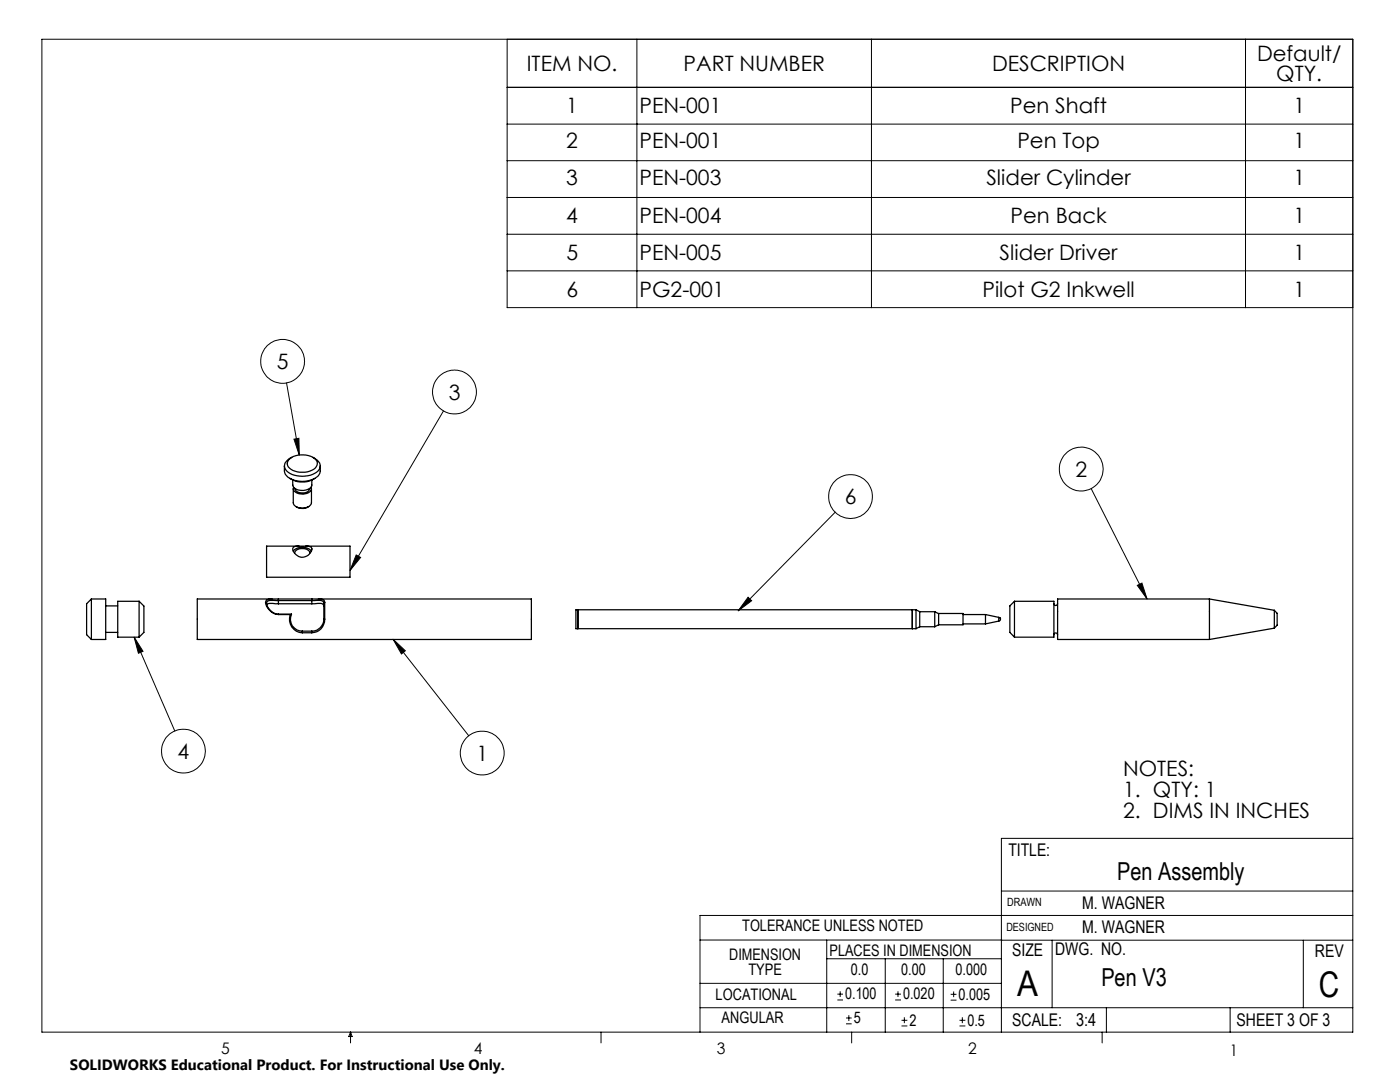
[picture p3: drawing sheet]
<svg xmlns="http://www.w3.org/2000/svg" width="279mm" height="216mm" viewBox="0 0 279 216" stroke-linecap="round" stroke-linejoin="round" font-family="sans-serif">
<g fill="none" stroke="#000" stroke-width=".2">
<path d="M8.4 7.8h261.6v198.2h-261.6zM101.2 17.4h168.8M101.2 7.8v53.6h168.8M127.1 7.8v53.6M173.9 7.8v53.6M248.6 7.8v53.6M101.2 24.8h168.8M101.2 32.1h168.8M101.2 39.4h168.8M101.2 46.7h168.8M101.2 54h168.8M57.2 76.4l2.5 14.4"/>
<path d="M58.7 87.6l1-.1v3.3zM88.5 82l-18.7 31.8M217.8 97.5l11.1 22M71.1 110.7l.9 .5-2.1 2.6zM149.3 119.2l.7 .7-2.7 2zM166.7 102.2l-19.4 19.7M227 116.8l.9-.5 1 3.2zM26.8 127.1l8.1 18.8M26.8 127.1l1.7 2.9-.9 .4zM78.5 127.6l15.1 19.2M78.5 127.6l2.4 2.3-.8 .6zM199.8 177.8h70.2"/>
<path d="M270 167.3h-70.2v38.7M139.7 187.6h60.2M139.7 196.2h60.1M165 187.6v18.4M165 191.3h34.8M167.1 199.5h1.1M167.1 198.4h1.1M167.7 197.8v1.1M176.7 191.3v14.7M178.6 199.5h1.2M178.6 198.4h1.2M179.2 197.8v1.1"/>
<path d="M188.2 191.3v14.7M189.7 199.6h1.2M189.7 198.4h1.2M190.3 197.8v1.2M199.8 187.6h70.2M210 187.6v13.5M260.1 187.6v13.5M270 182.7h-130.3v23.3M70 206v2.1M70 206l.3 .8h-.7zM119.9 206v2.1M139.7 201.1h130.3"/>
<path d="M168.8 204.3h1.2M168.8 203.1h1.2M169.4 202.6v1.1M170 206v2.1M179.9 204.7h1.2M179.9 203.6h1.2M180.5 203v1.2M191.5 204.7h1.2M191.5 203.6h1.2M192.1 203v1.2M220 206v2.1M220.8 201.1v4.9"/>
<path d="M245.5 201.1v4.9"/>
<circle cx="56.4" cy="72.1" r="4.4"/>
<circle cx="90.7" cy="78.2" r="4.4"/>
<circle cx="169.7" cy="99.1" r="4.4"/>
<circle cx="215.8" cy="93.6" r="4.4"/>
<circle cx="36.6" cy="149.9" r="4.4"/>
<circle cx="96.2" cy="150.3" r="4.4"/>
</g>
<path d="M71.1 110.7l.9 .5-2.2 2.6zM78.5 127.6l2.4 2.3-.8 .6zM149.3 119.2l.7 .7-2.7 2zM227 116.8l.9-.5 1 3.2zM26.8 127.1l1.7 2.9-.9 .4zM58.7 87.6l1-.1v3.3z" fill="#000"/>
<g fill="none" stroke="#000" stroke-width=".25">
<path d="M56.8 93a2.15 2.15 0 0 0 1.5 2.7 4.8 4.8 0 0 0 5.4-1l.2-.7v-1M57.6 91.7a4.1 4.1 0 0 1 5.6 .3 1.6 1.6 0 0 1-1.4 2 3.8 3.8 0 0 1-4.4-1.1 1.19 1.19 0 0 1 .2-1.2zM57.8 95.5a4.8 4.8 0 0 0 5 0M58.2 91.3a1.8 1.8 0 0 0-1.2 2.4 4.9 4.9 0 0 0 5.8 .7 1.57 1.57 0 0 0 1.1-1.4 1.57 1.57 0 0 0-1.1-1.5l-.4-.2M58.4 95.8v1a2.23 2.23 0 0 0 3.3 .7l.5-.6v-1.1M58.5 97.5v2.8a1.86 1.86 0 0 0 2.6 1l.6-.3 .4-.4 .1-3.1M58.6 97.2v.1a1.24 1.24 0 0 0 1.5 1.3 1.66 1.66 0 0 0 2.1-1.1l-.1-.3M58.9 97.5a1.29 1.29 0 0 0 1.7 .9l.9-.3 .3-.6M18.2 119.5v8.1M18.2 119.5h2.9v8.1h-2.9M18.2 119.5l-.9 1v6.1l.9 1M27.8 120l.9 .9v5.3l-.9 .9"/>
<path d="M27.8 120v7.1M27.8 120h-4.3v7.1h4.3M54.3 119.5h-14.9v8.1h66.6v-8.1h-42.5M55.6 119.5h-1.4a.89 .89 0 0 0-1.1 .4 .89 .89 0 0 0 .1 1.1l1 1.1 .6 .4 .8 .1M55.6 119.5h6.6M55.6 119.5v1M58.5 110a2.54 2.54 0 0 1 3.7 0M58.6 109.2l.7-.2h1.1a1.89 1.89 0 0 1 1.8 .4 1.87 1.87 0 0 1-1.9 1.8 1.87 1.87 0 0 1-1.8-1.9zM58.8 110.3a1.83 1.83 0 0 1 2.9-.4l.1 .4M59.1 101.1a2.26 2.26 0 0 0 2.5 0M59.7 109h-6.5v6.2h16.6v-6.2h-8.8M62.2 119.5h1.5a.92 .92 0 0 1 1.1 .7"/>
<path d="M62.2 119.5v1M202.5 120h7.8v7.1h-7.8M202.5 120v7.1M202.5 120l-1 .9v5.3l1 .9M241.4 119.5v8.1M241.4 119.5h-30.3v8.1h30.3M241.4 119.5l12.9 2.3M21.1 126.2h2.4M21.1 120.9h2.4M55.6 120.5l-1.2-.1a1 1 0 0 0-1.2 .3M55.6 122.6h2.3M55.6 122.6h.1"/>
<path d="M55.6 122.6h2.6M55.6 120.5h6.6M57.9 122.6a2.68 2.68 0 0 0 2.4 3.7M58.2 122.6a2.35 2.35 0 0 0 2.1 3.3M58.2 122.6h-.3M60.3 126.3h1.9M60.3 125.9v.4M60.3 125.9h1.9M62.2 120.5h.3a2.8 2.8 0 0 1 2 .1l.1 .4M62.2 125.9v.4M64.6 120.4a1.02 1.02 0 0 0-1.4-.6h-8.9a.82 .82 0 0 0-1.1 .6 2.71 2.71 0 0 0 2.4 2.2M64.6 123.5a2.41 2.41 0 0 1-2.4 2.4"/>
<path d="M64.6 120.4v3.1M64.6 123.5h.2M64.8 123.5a2.59 2.59 0 0 1-2.6 2.8M64.8 120.2v3.3M64.8 120.2l-.2 .2M115.3 121.7v3.7zM182.1 121.7v3.7M182.8 121.7h-67.9v3.7h67.9M182.8 121.7v3.7M182.8 121.7l.8 .4M183.6 122.1v3M183.6 125.1l-.8 .3"/>
<path d="M183.6 125.1h2.9M183.6 122.1h2.9M186.5 122.1l.8 .3v2.3l-.8 .4M186.5 122.1v3M187.3 122.4h4.9v2.3h-4.9M192.2 124.5h4.5M192.2 122.6h4.5M196.7 122.6v1.9M196.7 122.6l2.6 .6M199.3 123.2a.37 .37 0 0 1 .4 .4 .37 .37 0 0 1-.4 .3M199.3 123.2v.7M199.3 123.9l-2.6 .6"/>
<path d="M210.3 120.4a.37 .37 0 0 0 .4 .4 .37 .37 0 0 0 .4-.4M210.3 126.7a.37 .37 0 0 1 .4-.4 .37 .37 0 0 1 .4 .4M254.3 121.8v3.5M254.3 121.8l.6 .6v2.3l-.6 .6M254.3 125.3l-12.9 2.3"/>
</g>
<g font-size="7.1">
<text x="203" y="198.7">A</text>
<text x="263.2" y="198.9">C</text>
</g>
<g font-size="4.9">
<text x="223" y="175.7">Pen Assembly</text>
<text x="219.8" y="196.7">Pen V3</text>
</g>
<g font-size="4.2">
<text x="105.1" y="14.1">ITEM NO.</text>
<text x="136.4" y="14.1">PART NUMBER</text>
<text x="198" y="14.1">DESCRIPTION</text>
<text x="250.9" y="12.1">Default/</text>
<text x="254.7" y="16.2">QTY.</text>
<text x="113" y="22.6">1</text>
<text x="127.6" y="22.6">PEN-001</text>
<text x="201.6" y="22.6">Pen Shaft</text>
<text x="258.1" y="22.6">1</text>
<text x="113" y="29.5">2</text>
<text x="127.6" y="29.5">PEN-001</text>
<text x="203" y="29.5">Pen Top</text>
<text x="258.1" y="29.5">1</text>
<text x="113" y="36.9">3</text>
<text x="127.6" y="36.9">PEN-003</text>
<text x="196.9" y="36.9">Slider Cylinder</text>
<text x="258.1" y="36.9">1</text>
<text x="113" y="44.6">4</text>
<text x="127.6" y="44.6">PEN-004</text>
<text x="201.7" y="44.6">Pen Back</text>
<text x="258.1" y="44.6">1</text>
<text x="113" y="51.9">5</text>
<text x="127.6" y="51.9">PEN-005</text>
<text x="199.5" y="51.9">Slider Driver</text>
<text x="258.1" y="51.9">1</text>
<text x="113" y="59.2">6</text>
<text x="127.6" y="59.2">PG2-001</text>
<text x="196.1" y="59.2">Pilot G2 Inkwell</text>
<text x="258.1" y="59.2">1</text>
<text x="55.2" y="73.6">5</text>
<text x="89.5" y="79.7">3</text>
<text x="214.6" y="95.1">2</text>
<text x="168.6" y="100.6">6</text>
<text x="35.5" y="151.4">4</text>
<text x="95.1" y="151.8">1</text>
<text x="224.2" y="154.8">NOTES:</text>
<text x="224.2" y="158.9">1. QTY: 1</text>
<text x="224.2" y="163.1">2. DIMS IN INCHES</text>
</g>
<g font-size="3.5">
<text x="201.2" y="170.7">TITLE:</text>
<text x="216" y="181.4">M. WAGNER</text>
<text x="202" y="190.7">SIZE</text>
<text x="210.6" y="190.6">DWG. NO.</text>
<text x="216" y="186.2">M. WAGNER</text>
<text x="262.4" y="190.9">REV</text>
<text x="202" y="204.6">SCALE:</text>
<text x="214.7" y="204.6">3:4</text>
<text x="246.8" y="204.6">SHEET 3 OF 3</text>
</g>
<g font-size="3.2">
<text x="148.1" y="185.7">TOLERANCE UNLESS NOTED</text>
<text x="145.5" y="191.5">DIMENSION</text>
<text x="165.6" y="190.7">PLACES IN DIMENSION</text>
<text x="149.4" y="194.6">TYPE</text>
<text x="169.8" y="194.6">0.0</text>
<text x="179.8" y="194.6">0.00</text>
<text x="190.7" y="194.6">0.000</text>
<text x="142.8" y="199.4">LOCATIONAL</text>
<text x="168.7" y="199.4">0.100</text>
<text x="180.2" y="199.4">0.020</text>
<text x="191.3" y="199.5">0.005</text>
<text x="144" y="204.2">ANGULAR</text>
<text x="170.4" y="204.2">5</text>
<text x="181.5" y="204.6">2</text>
<text x="193.1" y="204.6">0.5</text>
<text x="44.2" y="210.4">5</text>
<text x="94.6" y="210.3">4</text>
<text x="143.1" y="210.4">3</text>
<text x="193.2" y="210.3">2</text>
<text x="245.4" y="210.6">1</text>
</g>
<text font-size="3" x="14" y="213.5">SOLIDWORKS Educational Product. For Instructional Use Only.</text>
<g font-size="2.3">
<text x="200.8" y="185.7">DESIGNED</text>
<text x="201" y="180.9">DRAWN</text>
</g>
</svg>
